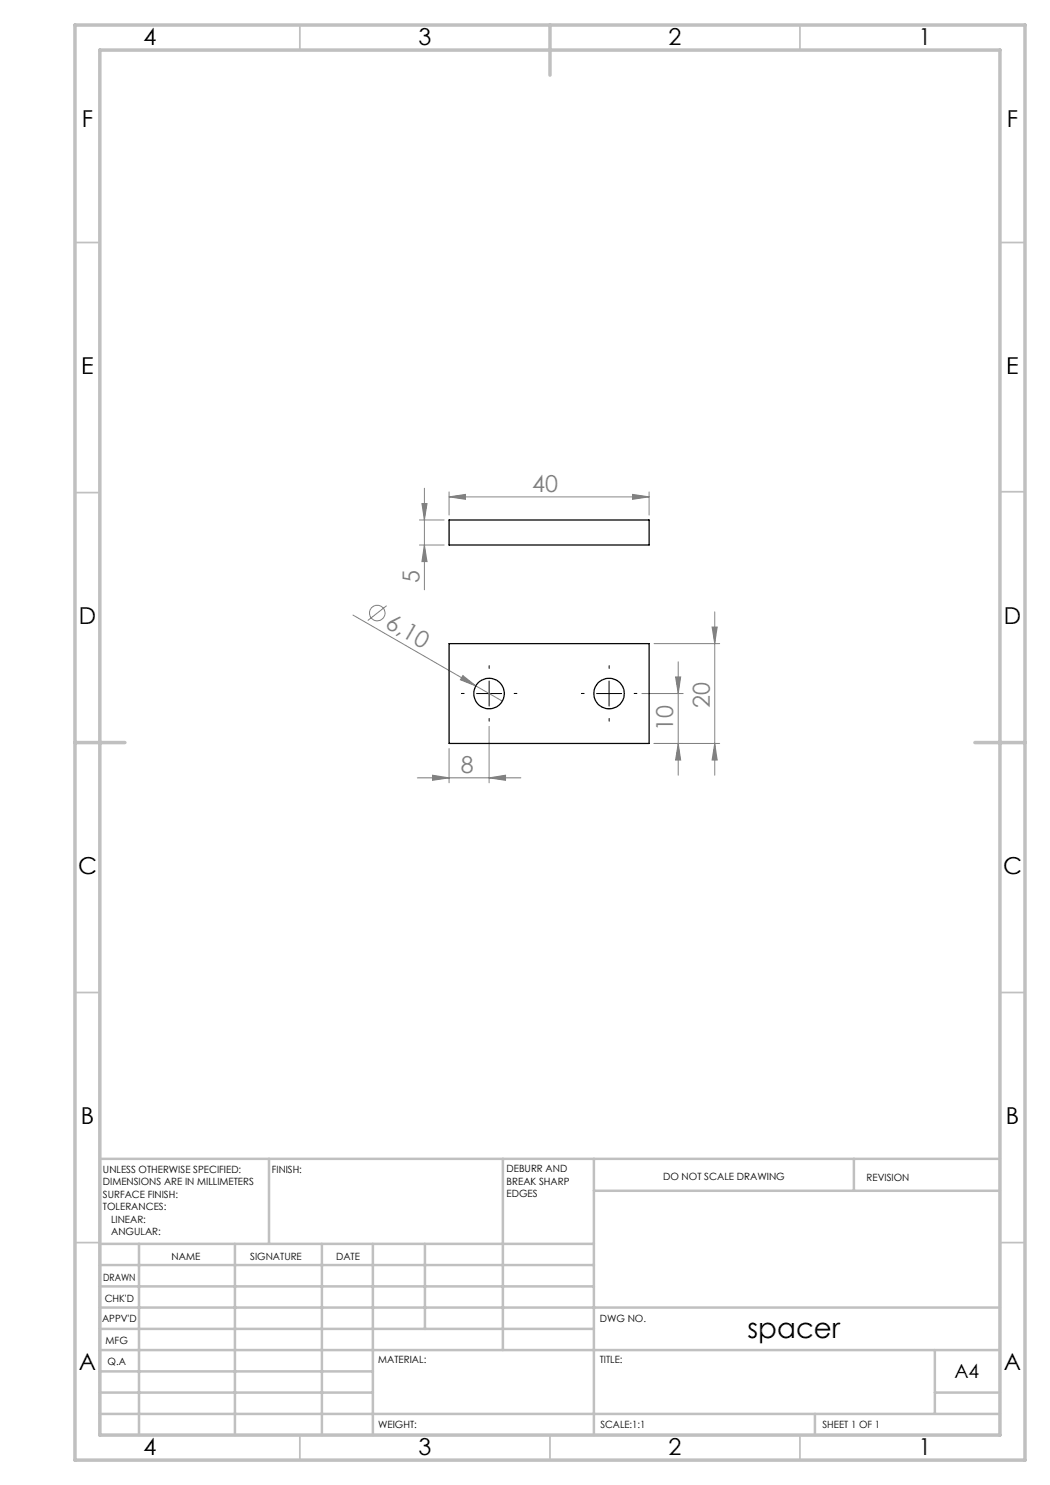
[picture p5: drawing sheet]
<svg xmlns="http://www.w3.org/2000/svg" width="210mm" height="297mm" viewBox="0 0 210 297" stroke-linecap="round" stroke-linejoin="round" font-family="sans-serif">
<g fill="none" stroke="#808080" stroke-width=".2">
<path d="M84.9 97.6v20.4M89.8 99.4l3.3-.5v1zM89.8 98.4v4.6M89.8 99.4h40M126.5 98.9l3.3 .5-3.3 .5zM129.8 98.4v4.6M83.9 109h4.9M83.9 104h4.9M84.4 100.7h1l-.5 3.3zM84.9 109l.5 3.3h-1zM70.6 123l24.6 14.2M77.3 121.1l-3.7 3"/>
<path d="M92.6 135.1l2.6 2.1-3.1-1.2zM95.2 137.2l5.3 3M128.4 138.7h8.2M130.8 128.7h13.1M135.1 135.4h1l-.5 3.3zM135.6 132.4v22.6M142.4 125.4h1l-.5 3.3zM142.9 122.4v32.6M83.5 155.6h20.7M86.5 155l3.3 .6-3.3 .5zM89.8 149.7v6.9M97.8 155.6l3.3-.6v1.1z"/>
<path d="M97.8 145.3v11.3M130.8 148.7h13.1M135.6 148.7l.5 3.3h-1zM142.9 148.7l.5 3.3h-1z"/>
<circle cx="75.5" cy="122.6" r="1.55"/>
</g>
<path d="M92.8 138.7h-.5M97.8 133.7v-.6M102.8 138.7h.6M116.8 138.7h-.5M121.8 133.7v-.6M126.8 138.7h.6M97.8 143.7v.5M121.8 143.7v.5" fill="none" stroke="#000" stroke-width=".2" stroke-dasharray="15.2 1.3 1.3 1.3"/>
<path d="M95.3 138.7h5M97.8 136.2v5M119.3 138.7h5M121.8 136.2v5" fill="none" stroke="#000" stroke-width=".2"/>
<g fill="none" stroke="#c0c0c0" stroke-width=".35">
<path d="M60 5v5M160 5v5M15 48.5h5M200 48.5h5M15 98.5h5M200 98.4h5M15 198.5h5M200 198.5h5M15 248.5h5M200 248.5h5M60 287v5M110 287v5"/>
<path d="M160 287v5"/>
</g>
<g fill="none" stroke="#c0c0c0" stroke-width=".5">
<path d="M53.8 231.8v17M100.6 231.8v38.2M118.8 231.8v55.2M118.8 238.2h81.2M170.8 231.8v6.4M200 231.8h-180v55.2M20 248.8h98.8M20 257.3h98.8M20 253h98.8M27.8 248.8v38.2M47 248.8v38.2M64.4 248.8v38.2"/>
<path d="M74.6 248.8v38.2M85 248.8v17M20 265.8h98.8M20 261.5h180M20 278.5h54.6M20 274.3h54.6M20 270h180M187 278.5h13M187 270v12.8M20 282.8h180M163 282.8v4.2"/>
</g>
<path d="M15 5h190v287h-190zM20 10h180v277h-180zM110 5v10M15 148.5h10M195 148.5h10" fill="none" stroke="#c0c0c0" stroke-width=".7"/>
<g fill="#808080">
<path d="M92.6 135.1l2.6 2.1-3.1-1.2z"/>
<path d="M97.8 155.6l3.3-.6v1.1zM86.5 155l3.3 .6-3.3 .5zM126.5 98.9l3.3 .5-3.3 .5zM89.8 99.4l3.3-.5v1z"/>
<path d="M142.9 148.7l.5 3.3h-1zM142.4 125.4h1l-.5 3.3z"/>
<path d="M84.9 109l.5 3.3h-1zM84.4 100.7h1l-.5 3.3z"/>
<path d="M135.1 135.4h1l-.5 3.3zM135.6 148.7l.5 3.3h-1z"/>
</g>
<g fill="none" stroke="#000" stroke-width=".25">
<path d="M89.8 104h40v5h-40zM89.8 128.7h40v20h-40z"/>
<circle cx="97.8" cy="138.7" r="3"/>
<circle cx="121.8" cy="138.7" r="3"/>
</g>
<text font-size="5.6" x="149.5" y="267.5">spacer</text>
<g font-size="4.7">
<text x="28.7" y="9">4</text>
<text x="83.7" y="9">3</text>
<text x="133.7" y="9">2</text>
<text x="183.7" y="9">1</text>
<text x="16.4" y="25.5">F</text>
<text x="201.4" y="25.5">F</text>
<text x="16.2" y="74.7">E</text>
<text x="201.2" y="74.7">E</text>
<text x="15.8" y="124.7">D</text>
<text x="200.8" y="124.7">D</text>
<text x="15.6" y="174.7">C</text>
<text x="200.6" y="174.7">C</text>
<text x="16.2" y="224.7">B</text>
<text x="201.2" y="224.7">B</text>
<text x="15.8" y="274">A</text>
<text x="200.8" y="274">A</text>
<text x="28.7" y="291">4</text>
<text x="83.7" y="291">3</text>
<text x="133.7" y="291">2</text>
<text x="183.7" y="291">1</text>
</g>
<g font-size="4.7" fill="#808080">
<text x="106.4" y="98.3">40</text>
<text x="83.9" y="116.6" transform="rotate(-90 83.9 116.6)">5</text>
<text x="76.8" y="125.4" transform="rotate(30 76.8 125.4)">6,10</text>
<text x="141.9" y="141.6" transform="rotate(-90 141.9 141.6)">20</text>
<text x="134.6" y="146.2" transform="rotate(-90 134.6 146.2)">10</text>
<text x="92.1" y="154.5">8</text>
</g>
<text font-size="3.9" x="190.9" y="275.5">A4</text>
<g font-size="2">
<text x="20.6" y="234.6">UNLESS OTHERWISE SPECIFIED:</text>
<text x="20.6" y="237.1">DIMENSIONS ARE IN MILLIMETERS</text>
<text x="20.6" y="239.6">SURFACE FINISH:</text>
<text x="54.4" y="234.6">FINISH:</text>
<text x="101.3" y="234.5">DEBURR AND</text>
<text x="101.3" y="237">BREAK SHARP</text>
<text x="101.3" y="239.5">EDGES</text>
<text x="132.6" y="236">DO NOT SCALE DRAWING</text>
<text x="173.3" y="236.2">REVISION</text>
<text x="20.6" y="242.1">TOLERANCES:</text>
<text x="22.2" y="244.6">LINEAR:</text>
<text x="22.2" y="247.1">ANGULAR:</text>
<text x="34.3" y="252">NAME</text>
<text x="50" y="251.9">SIGNATURE</text>
<text x="67.2" y="251.9">DATE</text>
<text x="20.6" y="256.1">DRAWN</text>
<text x="20.9" y="260.3">CHK'D</text>
<text x="20.4" y="264.4">APPV'D</text>
<text x="21.1" y="268.8">MFG</text>
<text x="120" y="264.4">DWG NO.</text>
<text x="21.5" y="273">Q.A</text>
<text x="75.6" y="272.5">MATERIAL:</text>
<text x="120" y="272.5">TITLE:</text>
<text x="75.6" y="285.5">WEIGHT:</text>
<text x="120.1" y="285.6">SCALE:1:1</text>
<text x="164.5" y="285.6">SHEET 1 OF 1</text>
</g>
</svg>
